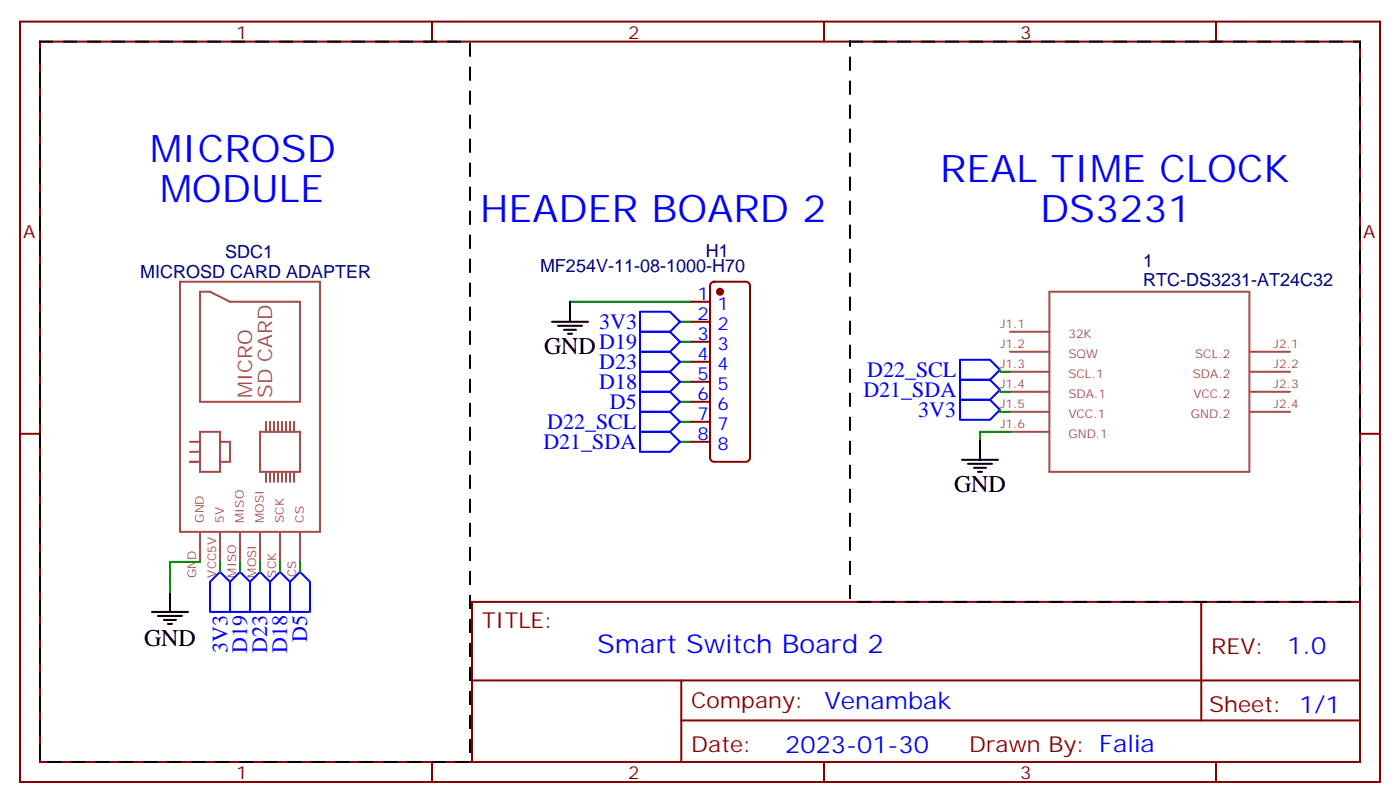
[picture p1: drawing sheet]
<svg xmlns="http://www.w3.org/2000/svg" width="247mm" height="142mm" viewBox="0 0 247 142" stroke-linecap="round" stroke-linejoin="round" font-family="sans-serif">
<g fill="none" stroke="#870000" stroke-width=".35">
<path d="M3.5 3.8h239.9v134.1h-239.9zM7.1 7.3h232.8v127h-232.8zM76.2 3.8v3.5M145.3 3.8v3.5M214.5 3.8v3.5M121.7 53.2h3.5M121.7 56.7h3.5M125.5 49.9l.4-.2h5.7a.71 .71 0 0 1 .7 .7v30.3a.76 .76 0 0 1-.7 .7h-5.7a.76 .76 0 0 1-.7-.7v-30.3zM3.5 76.5h3.6M121.7 60.3h3.5M121.7 63.8h3.5M121.7 67.3h3.5"/>
<path d="M121.7 70.8h3.5M121.7 74.4h3.5M121.7 77.9h3.5M239.9 76.5h3.5M83.3 106.1h156.6v28.2h-156.6zM83.3 120h156.5M120.2 120v14.1M211.9 106.1v20.9M76.2 134.3v3.6M120.2 127h119.6M145.3 134.3v3.6M214.5 134.3v3.6"/>
</g>
<g fill="none" stroke="#a64a4a" stroke-width=".35">
<path d="M31.7 49.7h24.7v44.1h-24.7zM35.3 51.4h1.7l3.6 1.8h12.3v17.6h-17.6zM178.2 58.5h6.9M185.1 51.4h35.3v31.8h-35.3zM33.5 79.7h1.8M33.5 77.9h1.8M35.3 76.1h3.5v7.1h-3.5zM38.8 77.9h1.8v3.5h-1.8zM45.9 76.1h7v7.1h-7zM46.9 74.4v1.7M47.6 74.4v1.7M48.3 74.4v1.7"/>
<path d="M49 74.4v1.7M49.7 74.4v1.7M50.4 74.4v1.7M51.2 74.4v1.7M51.9 74.4v1.7M178.2 72.6h6.9M178.2 69.1h6.9M178.2 65.5h6.9M178.2 62h6.9M178.2 76.1h6.9M220.6 72.6h6.9M220.6 69.1h6.9"/>
<path d="M220.6 65.5h6.9M220.6 62h6.9M35.3 81.4h-1.8h1.8M35.3 93.8v5.3M38.8 93.8v5.3M42.3 93.8v5.3M45.9 93.8v5.3M46.9 83.2v1.7M47.6 83.2v1.7M48.3 83.2v1.7M49 83.2v1.7M49.4 93.8v5.3"/>
<path d="M49.7 83.2v1.7M50.4 83.2v1.7M51.2 83.2v1.7M51.9 83.2v1.7M52.9 93.8v5.3"/>
</g>
<g fill="none" stroke="#000" stroke-width=".35">
<path d="M97.4 56.7h6.3M98.4 57.4h4.3M99.5 58.1h2.1M100.2 58.8h.7M100.5 53.2v3.5M172.9 77.5v3.6M169.7 81.1h6.3M170.7 81.8h4.3M171.8 82.5h2.1M172.5 83.2h.7M26.8 107.9h6.4M27.9 108.6h4.2"/>
<path d="M28.9 109.3h2.1M29.6 110h.7M30 104.4v3.5"/>
</g>
<g fill="none" stroke="#008700" stroke-width=".35">
<path d="M100.5 53.2h21.2M119.9 56.7h1.8M119.9 74.4h1.8M119.9 77.9h1.8M119.9 70.8h1.8M119.9 67.3h1.8M119.9 63.8h1.8M119.9 60.3h1.8M176.4 72.2v.4h1.8M176.4 68.7v.4h1.8M176.4 65.2v.3h1.8M178.2 76.1h-5.3v1.4"/>
<path d="M35.3 99.1h-5.3v5.3M38.8 99.1v1.7M42.3 99.1v1.7M45.9 99.1v1.7M49.4 99.1v1.7M52.9 99.1v1.7"/>
</g>
<g fill="none" stroke="#00f" stroke-width=".35">
<path d="M112.9 58.5h5.3l1.7 1.8-1.7 1.7h-5.3zM112.9 55h5.3l1.7 1.7-1.7 1.8h-5.3zM112.9 72.6h5.3l1.7 1.8-1.7 1.7h-5.3zM112.9 76.1h5.3l1.7 1.8-1.7 1.8h-5.3zM112.9 69.1h5.3l1.7 1.7-1.7 1.8h-5.3zM112.9 65.5h5.3l1.7 1.8-1.7 1.8h-5.3zM112.9 62h5.3l1.7 1.8-1.7 1.7h-5.3zM169.3 70.5h5.3l1.8 1.7-1.8 1.8h-5.3zM169.3 67h5.3l1.8 1.7-1.8 1.8h-5.3zM169.3 63.4h5.3l1.8 1.8-1.8 1.8h-5.3zM38.8 100.8l1.8 1.8v5.3h-3.6v-5.3zM42.3 100.8l1.8 1.8v5.3h-3.5v-5.3z"/>
<path d="M45.9 100.8l1.7 1.8v5.3h-3.5v-5.3zM49.4 100.8l1.8 1.8v5.3h-3.6v-5.3zM52.9 100.8l1.8 1.8v5.3h-3.5v-5.3z"/>
</g>
<circle cx="127" cy="51.4" r=".53" fill="#870000" stroke="#870000" stroke-width=".35"/>
<path d="M7.1 7.3h75.8v127h-75.8zM149.9 7.3h90v98.8h-90z" fill="none" stroke="#000" stroke-width=".35" stroke-dasharray="2.1 2.1"/>
<g font-size="6.7" fill="#00f">
<text x="26.5" y="28.5">MICROSD</text>
<text x="28.2" y="35.6">MODULE</text>
<text x="165.8" y="32">REAL TIME CLOCK</text>
<text x="84.7" y="39.1">HEADER BOARD 2</text>
<text x="183.4" y="39.1">DS3231</text>
</g>
<text font-size="4.6" fill="#00f" x="105.3" y="115.1">Smart Switch Board 2</text>
<g font-size="4.2">
<text x="96" y="62.4">GNDD19</text>
<text x="168.3" y="86.7">GND</text>
<text x="25.4" y="113.9">GND</text>
</g>
<g font-size="4.2" fill="#00f">
<text x="227.1" y="115.4">1.0</text>
<text x="145.4" y="124.9">Venambak</text>
<text x="138.5" y="132.7">2023-01-30</text>
</g>
<g font-size="3.9" fill="#00f">
<text x="105.7" y="58">3V3</text>
<text x="105.7" y="65">D23</text>
<text x="105.7" y="68.6">D18</text>
<text x="152.3" y="70">D21_SDA</text>
<text x="153" y="66.5">D22_SCL</text>
<text x="96.5" y="75.6">D22_SCL</text>
<text x="107.6" y="72.1">D5</text>
<text x="162" y="73.6">3V3</text>
<text x="95.8" y="79.2">D21_SDA</text>
<text x="54.2" y="113.2" transform="rotate(-90 54.2 113.2)">D5</text>
<text x="40.1" y="115.1" transform="rotate(-90 40.1 115.1)">3V3</text>
<text x="43.6" y="115.1" transform="rotate(-90 43.6 115.1)">D19</text>
<text x="47.1" y="115.1" transform="rotate(-90 47.1 115.1)">D23</text>
<text x="50.6" y="115.1" transform="rotate(-90 50.6 115.1)">D18</text>
</g>
<g font-size="3.9" fill="#800">
<text x="85" y="110.7">TITLE:</text>
<text x="213.6" y="115.4">REV:</text>
<text x="121.9" y="124.9">Company:</text>
<text x="213.3" y="125.5">Sheet: 1/1</text>
<text x="121.9" y="132.6">Date:</text>
<text x="171" y="132.7">Drawn By: Falia</text>
</g>
<g font-size="3.5" fill="#a54b4b">
<text x="44.4" y="70.1" transform="rotate(-90 44.4 70.1)">MICRO</text>
<text x="48" y="70.1" transform="rotate(-90 48 70.1)">SD CARD</text>
</g>
<g font-size="3.2" fill="#800">
<text x="41.6" y="6.8">1</text>
<text x="110.8" y="6.8">2</text>
<text x="179.9" y="6.8">3</text>
<text x="4.1" y="41.9">A</text>
<text x="240.4" y="41.9">A</text>
<text x="41.6" y="137.3">1</text>
<text x="110.8" y="137.3">2</text>
<text x="179.9" y="137.3">3</text>
</g>
<g font-size="3.2" fill="#000080">
<text x="39.7" y="45.4">SDC1</text>
<text x="95.2" y="47.9">MF254V-11-08-1000-H70</text>
<text x="124.5" y="45.3">H1</text>
<text x="201.7" y="47.1">1</text>
<text x="24.7" y="49.1">MICROSD CARD ADAPTER</text>
<text x="201.7" y="50.4">RTC-DS3231-AT24C32</text>
</g>
<g font-size="3.2" fill="#00f">
<text x="123" y="52.8">1</text>
<text x="123" y="56.4">2</text>
<text x="123" y="59.9">3</text>
<text x="126.5" y="54.6">1</text>
<text x="126.5" y="58.1">2</text>
<text x="123" y="63.4">4</text>
<text x="126.5" y="61.7">3</text>
<text x="126.5" y="65.2">4</text>
<text x="123" y="67">5</text>
<text x="123" y="70.5">6</text>
<text x="126.5" y="68.7">5</text>
<text x="123" y="74">7</text>
<text x="123" y="77.5">8</text>
<text x="126.5" y="72.2">6</text>
<text x="126.5" y="75.8">7</text>
<text x="126.5" y="79.3">8</text>
</g>
<g font-size="2.1" fill="#a54b4b">
<text x="176.4" y="57.8">J1.1</text>
<text x="188.5" y="59.5">32K</text>
<text x="176.4" y="64.9">J1.3</text>
<text x="176.4" y="61.3">J1.2</text>
<text x="188.5" y="63.1">SQW</text>
<text x="210.8" y="63.1">SCL.2</text>
<text x="224.7" y="64.9">J2.2</text>
<text x="224.7" y="61.3">J2.1</text>
<text x="176.4" y="71.9">J1.5</text>
<text x="176.4" y="68.4">J1.4</text>
<text x="188.5" y="70.1">SDA.1</text>
<text x="188.5" y="66.6">SCL.1</text>
<text x="210.4" y="66.6">SDA.2</text>
<text x="210.5" y="70.1">VCC.2</text>
<text x="224.7" y="71.9">J2.4</text>
<text x="224.7" y="68.4">J2.3</text>
<text x="176.4" y="75.4">J1.6</text>
<text x="188.5" y="73.6">VCC.1</text>
<text x="188.5" y="77.2">GND.1</text>
<text x="210" y="73.6">GND.2</text>
<text x="36" y="92.2" transform="rotate(-90 36 92.2)">GND</text>
<text x="39.5" y="92.2" transform="rotate(-90 39.5 92.2)">5V</text>
<text x="43" y="92.2" transform="rotate(-90 43 92.2)">MISO</text>
<text x="46.5" y="92.2" transform="rotate(-90 46.5 92.2)">MOSI</text>
<text x="50.1" y="92.2" transform="rotate(-90 50.1 92.2)">SCK</text>
<text x="53.6" y="92.2" transform="rotate(-90 53.6 92.2)">CS</text>
<text x="34.6" y="102" transform="rotate(-90 34.6 102)">GND</text>
<text x="38.1" y="101.8" transform="rotate(-90 38.1 101.8)">VCC5V</text>
<text x="41.6" y="101.8" transform="rotate(-90 41.6 101.8)">MISO</text>
<text x="45.2" y="101.8" transform="rotate(-90 45.2 101.8)">MOSI</text>
<text x="48.7" y="101.8" transform="rotate(-90 48.7 101.8)">SCK</text>
<text x="52.2" y="101.8" transform="rotate(-90 52.2 101.8)">CS</text>
</g>
</svg>
